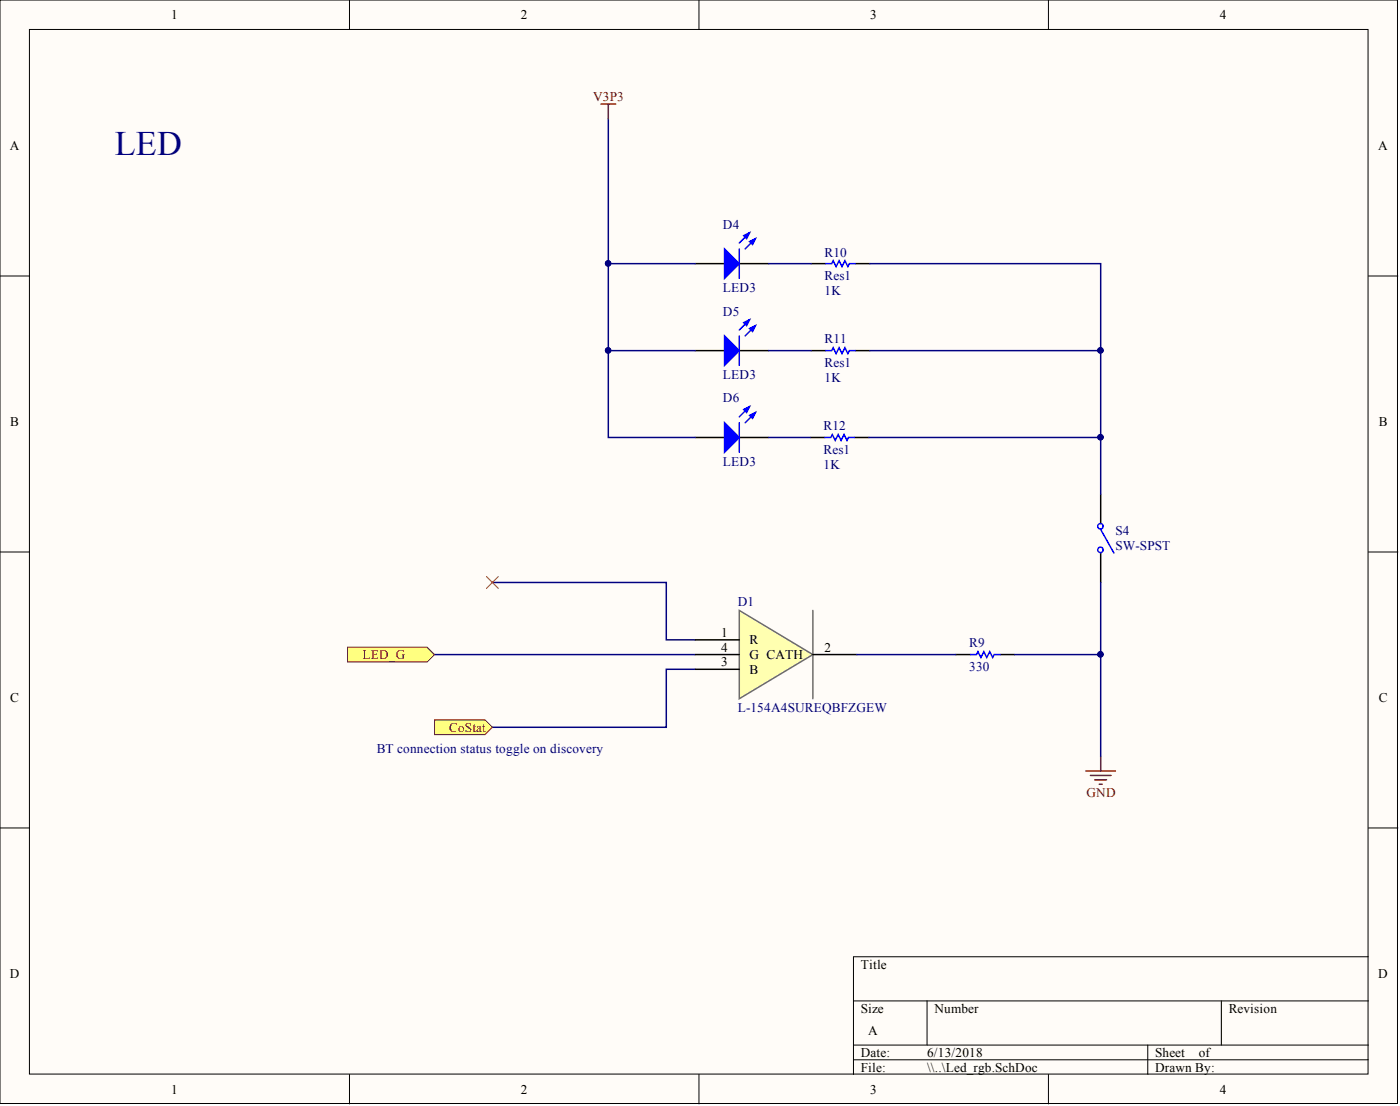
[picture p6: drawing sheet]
<svg xmlns="http://www.w3.org/2000/svg" width="241mm" height="190mm" viewBox="0 0 241 190" stroke-linecap="round" stroke-linejoin="round" font-family="sans-serif">
<g fill="#fffcf8" stroke="#000" stroke-width=".17">
<path d="M0 0h240.9v190.1h-240.9z"/>
<path d="M5.1 5.1h230.7v179.9h-230.7z"/>
</g>
<g fill="none" stroke="#000" stroke-width=".17">
<path d="M60.2 0v5.1M120.5 0v5.1M180.7 0v5.1M0 47.5h5.1M235.9 47.5h5M0 95.1h5.1M235.9 95.1h5M0 142.6h5.1M235.9 142.6h5M147.1 172.4h88.8M159.8 172.4v7.6M210.5 172.4v7.6"/>
<path d="M235.9 164.8h-88.8v20.3M60.2 185.1v5M120.5 185.1v5M147.1 180h88.8M147.1 182.5h88.8M180.7 185.1v5M197.8 180v5.1"/>
</g>
<path d="M74.9 112.7h44.9M84.9 100.3h29.9v9.9h5M119.8 115.3h-5v10h-29.9" fill="none" stroke="#000080" stroke-width=".25"/>
<path d="M187.2 132.8h5M187.9 133.6h3.6M188.7 134.3h2M189.5 135.1h.5M189.7 130.3v2.5" fill="none" stroke="#800000" stroke-width=".25"/>
<path d="M164.8 112.7h2.5M172.4 112.7h2.5" fill="none" stroke="#000" stroke-width=".25"/>
<path d="M167.3 112.7h1l.3-.5 .5 1.1 .5-1.1 .5 1.1 .5-1.1 .5 1.1 .2-.6h1.1" fill="none" stroke="#00f" stroke-width=".25"/>
<g fill="#ffff80" stroke="#800000" stroke-width=".17">
<path d="M74.9 124h8.7l1.3 1.3-1.3 1.2h-8.7z" fill-rule="evenodd"/>
<path d="M59.9 111.5h13.7l1.3 1.2-1.3 1.3h-13.7z" fill-rule="evenodd"/>
</g>
<path d="M83.8 99.3l2.1 2M85.9 99.3l-2.1 2" fill="none" stroke="#f00" stroke-width=".17"/>
<path d="M127.4 105.1l12.7 7.6-12.7 7.7z" fill="#ffffb0" stroke="#696a6d" stroke-width=".25"/>
<g fill="none" stroke="#000" stroke-width=".25">
<path d="M119.8 45.4h5.1M127.4 45.4h5.1M139.8 45.4h2.5M147.4 45.4h2.5M119.8 75.4h5.1M119.8 60.4h5.1M127.4 75.4h5.1M127.4 60.4h5.1M139.6 75.4h2.6M139.8 60.4h2.5M147.3 75.4h2.5M147.4 60.4h2.5"/>
<path d="M189.7 85.1v5.1M189.7 95.3v5M119.8 110.2h7.6M119.8 112.7h7.6M119.8 115.3h7.6M140.1 112.7h7.6"/>
</g>
<path d="M140.1 105.1v15.3" fill="none" stroke="#696a6d" stroke-width=".25"/>
<g fill="#00f" stroke="#00f" stroke-width=".25">
<path d="M124.9 72.8l2.5 2.6-2.5 2.5z"/>
<path d="M129.2 71.5l1-.5-.5 1.1z"/>
<path d="M128.2 70.5l1-.5-.5 1z"/>
<path d="M124.9 57.9l2.5 2.5-2.5 2.5z"/>
<path d="M129.2 56.6l1-.5-.5 1z"/>
<path d="M128.2 55.6l1-.5-.5 1z"/>
<path d="M124.9 42.9l2.5 2.5-2.5 2.5z"/>
<path d="M129.2 41.6l1-.5-.5 1z"/>
<path d="M128.2 40.6l1-.5-.5 1z"/>
</g>
<g fill="none" stroke="#00f" stroke-width=".25">
<path d="M127.4 42.9v5M127.4 57.9v5M129.2 55.1l-1.8 1.7M129.2 40.1l-1.8 1.8M130.2 56.1l-1.8 1.8M130.2 41.1l-1.8 1.8M142.3 45.4h1l.3-.5 .5 1 .5-1 .5 1 .5-1 .5 1 .3-.5h1M127.4 72.8v5.1M129.2 70l-1.8 1.8M130.2 71l-1.8 1.8M142.2 75.4h1l.2-.6 .6 1.1 .5-1.1 .5 1.1 .5-1.1 .5 1.1 .2-.5h1.1M142.3 60.4h1l.3-.5 .5 1 .5-1 .5 1 .5-1 .5 1 .3-.5h1"/>
<path d="M189.7 91.2l2.3 4.1"/>
<circle cx="189.7" cy="94.7" r=".47"/>
<circle cx="189.7" cy="90.7" r=".47"/>
</g>
<path d="M104.8 20.5v54.9h15M104.8 45.4h15M132.5 45.4h7.3M149.9 45.4h39.8v30M104.8 60.4h15M132.5 60.4h7.3M132.5 75.4h7.1M149.8 75.4h39.9v9.7M149.9 60.4h39.8M147.7 112.7h17.1M189.7 100.3v12.4h-14.8M189.7 112.7v17.6" fill="none" stroke="#000080" stroke-width=".25"/>
<g fill="#000080" stroke="#000080" stroke-width=".17">
<circle cx="104.8" cy="45.4" r=".47"/>
<circle cx="104.8" cy="60.4" r=".47"/>
<circle cx="189.7" cy="112.7" r=".47"/>
<circle cx="189.7" cy="60.4" r=".47"/>
<circle cx="189.7" cy="75.3" r=".47"/>
</g>
<path d="M103.6 17.9h2.5M104.8 17.9v2.6" fill="none" stroke="#800000" stroke-width=".25"/>
<text font-size="5.9" fill="#000080" x="19.8" y="26.7">LED</text>
<g font-size="2.3">
<text x="29.5" y="3.3">1</text>
<text x="89.8" y="3.3">2</text>
<text x="150" y="3.3">3</text>
<text x="210.3" y="3.3">4</text>
<text x="1.7" y="25.8">A</text>
<text x="237.6" y="25.8">A</text>
<text x="1.8" y="73.4">B</text>
<text x="237.6" y="73.4">B</text>
<text x="124.3" y="109.7">1</text>
<text x="124.3" y="112.2">4</text>
<text x="129.2" y="111">R</text>
<text x="129.2" y="113.5">G CATH</text>
<text x="142.1" y="112.2">2</text>
<text x="124.3" y="114.8">3</text>
<text x="129.2" y="116">B</text>
<text x="1.8" y="120.9">C</text>
<text x="237.6" y="120.9">C</text>
<text x="148.4" y="166.8">Title</text>
<text x="1.7" y="168.4">D</text>
<text x="237.6" y="168.4">D</text>
<text x="148.4" y="174.4">Size</text>
<text x="149.6" y="178.2">A</text>
<text x="161.1" y="174.4">Number</text>
<text x="211.8" y="174.4">Revision</text>
<text x="148.4" y="182">Date:</text>
<text x="148.4" y="184.6">File:</text>
<text x="159.8" y="182">6/13/2018</text>
<text x="159.8" y="184.6">\\..\Led_rgb.SchDoc</text>
<text x="199.1" y="182">Sheet</text>
<text x="199.1" y="184.6">Drawn By:</text>
<text x="206.6" y="182">of</text>
<text x="29.5" y="188.4">1</text>
<text x="89.8" y="188.4">2</text>
<text x="150" y="188.4">3</text>
<text x="210.3" y="188.4">4</text>
</g>
<g font-size="2.3" fill="#800000">
<text x="102.2" y="17.4">V3P3</text>
<text x="62.5" y="113.5">LED_G</text>
<text x="77.4" y="126">CoStat</text>
<text x="187.3" y="137.3">GND</text>
</g>
<g font-size="2.3" fill="#000080">
<text x="124.6" y="39.4">D4</text>
<text x="142.1" y="44.2">R10</text>
<text x="124.6" y="50.3">LED3</text>
<text x="142.1" y="50.8">1K</text>
<text x="142.1" y="48.3">Res1</text>
<text x="124.6" y="54.3">D5</text>
<text x="142.1" y="59.2">R11</text>
<text x="124.6" y="65.2">LED3</text>
<text x="142.1" y="65.8">1K</text>
<text x="142.1" y="63.2">Res1</text>
<text x="124.6" y="69.3">D6</text>
<text x="141.9" y="74.1">R12</text>
<text x="124.6" y="80.2">LED3</text>
<text x="141.9" y="80.7">1K</text>
<text x="141.9" y="78.2">Res1</text>
<text x="192.2" y="92.2">S4</text>
<text x="192.2" y="94.7">SW-SPST</text>
<text x="127.1" y="104.4">D1</text>
<text x="167.1" y="111.5">R9</text>
<text x="167.1" y="115.5">330</text>
<text x="127.1" y="122.6">L-154A4SUREQBFZGEW</text>
<text x="64.9" y="129.7">BT connection status toggle on discovery</text>
</g>
</svg>
